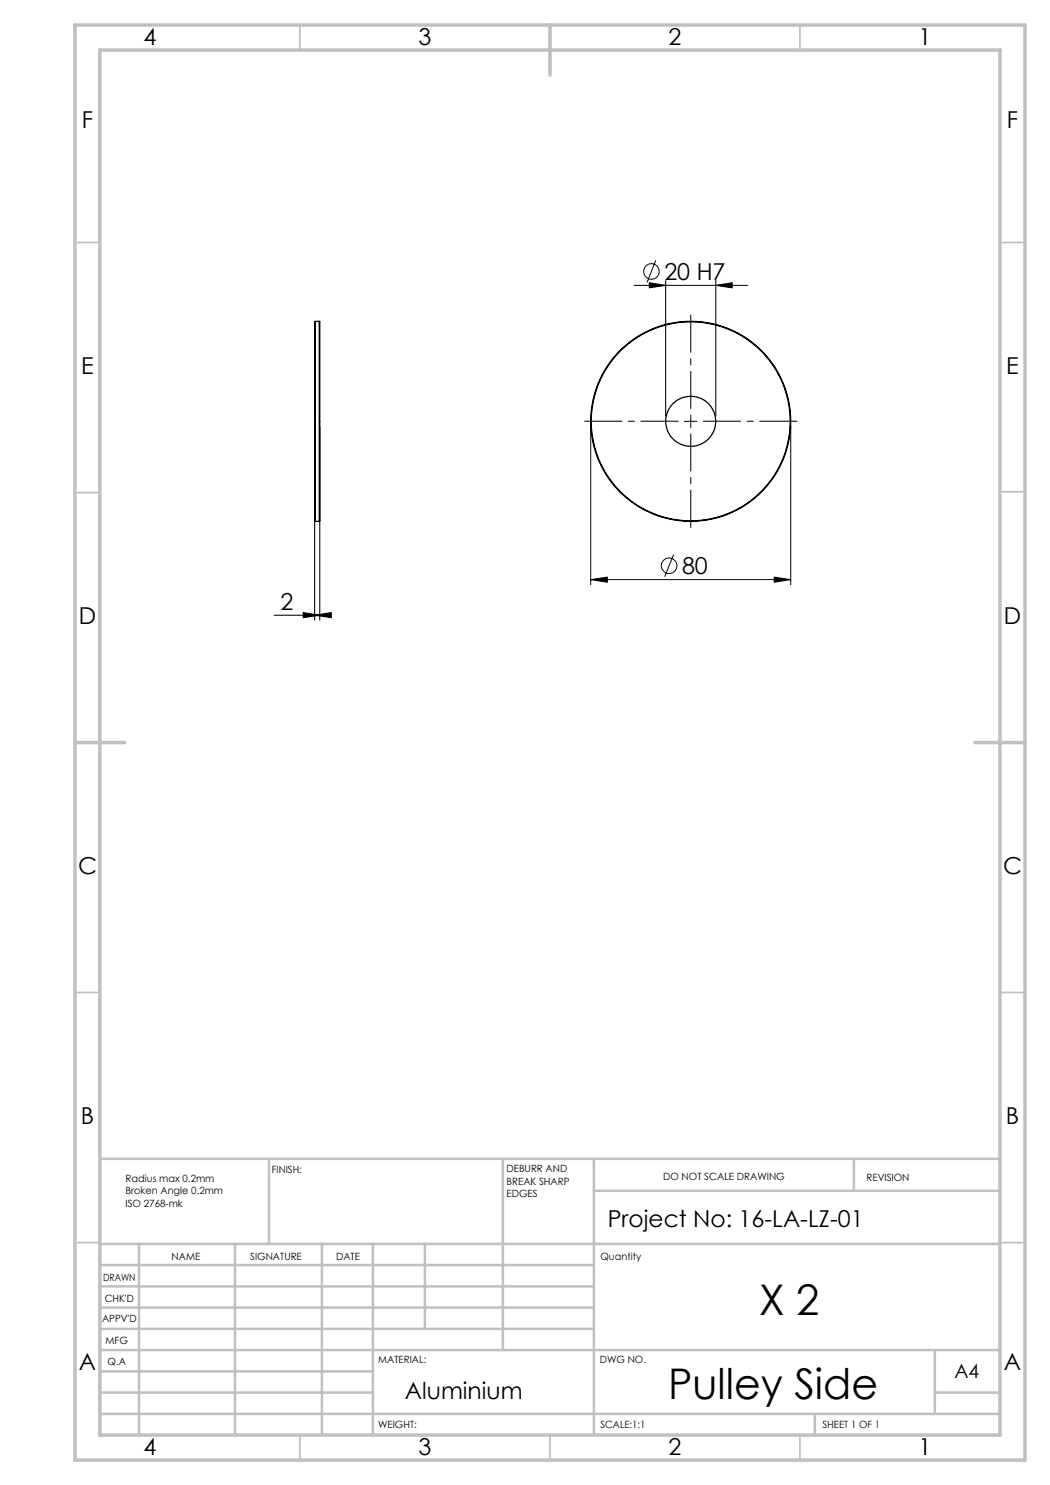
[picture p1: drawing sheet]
<svg xmlns="http://www.w3.org/2000/svg" width="210mm" height="297mm" viewBox="0 0 210 297" stroke-linecap="round" stroke-linejoin="round" font-family="sans-serif">
<g fill="none" stroke="#000" stroke-width=".2">
<path d="M126.8 57.1h22.7M129.9 56.5l3.2 .6-3.2 .5zM131.2 52.1l-1.8 4.4M133.1 56.1v27.2M143.2 57.1l3.2-.6v1.1zM143.2 56.1v27.2M62.9 85.3v38.7M64 85.3v38.7M118.1 85.3v31.6M136.9 84.3h2.5M138.1 83v2.5M158.2 85.3v31.6"/>
<path d="M118.1 115.9l3.4-.5v1zM118.1 115.9h40.1M134.7 110.9l-1.8 4.5M154.8 115.4l3.4 .5-3.4 .5zM54.8 123h9.2M60.6 122.5l3.4 .5-3.4 .5zM62.9 123l3.4-.5v1z"/>
<circle cx="130.3" cy="54.3" r="1.55"/>
<circle cx="133.8" cy="113.1" r="1.56"/>
</g>
<path d="M135.7 84.2h-18.8M138.2 81.7v-18.7M138.2 86.7v18.8M140.7 84.2h18.7" fill="none" stroke="#000" stroke-width=".2" stroke-dasharray="15.2 1.3 1.3 1.3" stroke-dashoffset="7.8"/>
<g fill="none" stroke="#c0c0c0" stroke-width=".35">
<path d="M60 5v5M160 5v5M15 48.5h5M200 48.5h5M15 98.5h5M200 98.4h5M15 198.5h5M200 198.5h5M15 248.5h5M200 248.5h5M60 287v5M110 287v5"/>
<path d="M160 287v5"/>
</g>
<g fill="none" stroke="#c0c0c0" stroke-width=".5">
<path d="M53.8 231.8v17M100.6 231.8v38.2M118.8 231.8v55.2M118.8 238.2h81.2M170.8 231.8v6.4M200 231.8h-180v55.2M20 248.8h180M20 257.3h98.8M20 253h98.8M27.8 248.8v38.2M47 248.8v38.2M64.4 248.8v38.2"/>
<path d="M74.6 248.8v38.2M85 248.8v17M20 265.8h98.8M20 261.5h98.8M20 278.5h54.6M20 274.3h54.6M20 270h180M187 278.5h13M187 270v12.8M20 282.8h180M163 282.8v4.2"/>
</g>
<path d="M15 5h190v287h-190zM20 10h180v277h-180zM110 5v10M15 148.5h10M195 148.5h10" fill="none" stroke="#c0c0c0" stroke-width=".7"/>
<g fill="#000">
<path d="M129.9 56.5l3.2 .6-3.2 .5zM143.2 57.1l3.2-.6v1.1zM118.1 115.9l3.4-.5v1zM154.8 115.4l3.4 .5-3.4 .5z"/>
<path d="M60.6 122.5l3.4 .5-3.4 .5zM62.9 123l3.4-.5v1z"/>
</g>
<g fill="none" stroke="#000" stroke-width=".25">
<path d="M63 64.3l-.1 .1v39.8l.1 .1M63 64.3v40M63 64.3h.9M63.9 64.3v40M63.9 64.3l.1 .1v39.8l-.1 .1M63 104.3h.9"/>
<circle cx="138.1" cy="84.3" r="19.9"/>
<circle cx="138.1" cy="84.3" r="20"/>
<circle cx="138.2" cy="84.3" r="5"/>
</g>
<g font-size="8.5">
<text x="151.8" y="263">X 2</text>
<text x="133.6" y="279.7">Pulley Side</text>
</g>
<g font-size="4.7">
<text x="28.7" y="9">4</text>
<text x="83.7" y="9">3</text>
<text x="133.7" y="9">2</text>
<text x="183.7" y="9">1</text>
<text x="16.4" y="25.5">F</text>
<text x="201.4" y="25.5">F</text>
<text x="132.9" y="56">20 H7</text>
<text x="16.2" y="74.7">E</text>
<text x="201.2" y="74.8">E</text>
<text x="136.4" y="114.8">80</text>
<text x="15.8" y="124.7">D</text>
<text x="56.1" y="122">2</text>
<text x="200.8" y="124.7">D</text>
<text x="15.6" y="174.7">C</text>
<text x="200.6" y="174.7">C</text>
<text x="16.2" y="224.7">B</text>
<text x="201.2" y="224.7">B</text>
<text x="121.5" y="245.3">Project No: 16-LA-LZ-01</text>
<text x="15.8" y="274">A</text>
<text x="200.8" y="274">A</text>
<text x="81" y="279.8">Aluminium</text>
<text x="28.7" y="291">4</text>
<text x="83.7" y="291">3</text>
<text x="133.7" y="291">2</text>
<text x="183.7" y="291">1</text>
</g>
<text font-size="3.9" x="190.9" y="275.5">A4</text>
<g font-size="2">
<text x="25.1" y="236.4">Radius max 0.2mm</text>
<text x="25.1" y="238.9">Broken Angle 0.2mm</text>
<text x="54.4" y="234.6">FINISH:</text>
<text x="101.3" y="234.5">DEBURR AND</text>
<text x="101.3" y="237">BREAK SHARP</text>
<text x="101.3" y="239.5">EDGES</text>
<text x="132.6" y="236">DO NOT SCALE DRAWING</text>
<text x="173.3" y="236.2">REVISION</text>
<text x="25.1" y="241.4">ISO 2768-mk</text>
<text x="34.3" y="252">NAME</text>
<text x="50" y="251.9">SIGNATURE</text>
<text x="67.2" y="251.9">DATE</text>
<text x="120.1" y="251.9">Quantity</text>
<text x="20.6" y="256.1">DRAWN</text>
<text x="20.9" y="260.3">CHK'D</text>
<text x="20.4" y="264.4">APPV'D</text>
<text x="21.1" y="268.8">MFG</text>
<text x="21.5" y="273">Q.A</text>
<text x="75.6" y="272.5">MATERIAL:</text>
<text x="120" y="272.5">DWG NO.</text>
<text x="75.6" y="285.5">WEIGHT:</text>
<text x="120.1" y="285.6">SCALE:1:1</text>
<text x="164.5" y="285.6">SHEET 1 OF 1</text>
</g>
</svg>
